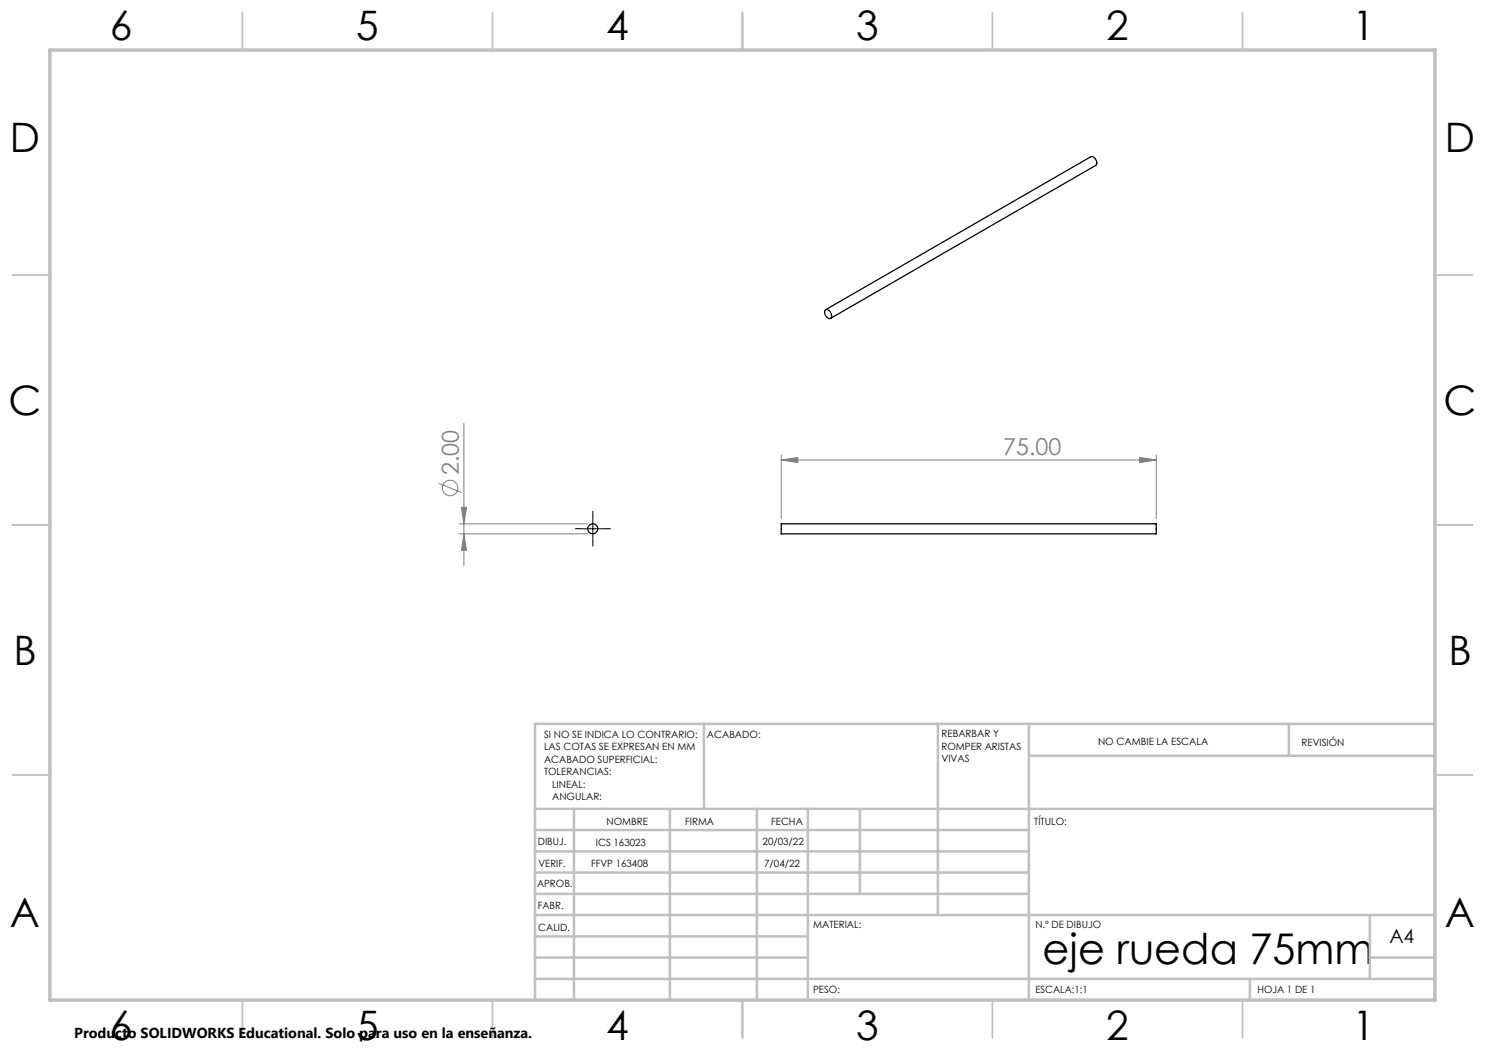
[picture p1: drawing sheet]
<svg xmlns="http://www.w3.org/2000/svg" width="297mm" height="210mm" viewBox="0 0 297 210" stroke-linecap="round" stroke-linejoin="round" font-family="sans-serif">
<g fill="none" stroke="#808080" stroke-width=".2">
<path d="M87.8 96.7l4.5 1.8M92.8 84.7v28.4M156.2 92l3.4-.5v1zM156.2 91v12.7M156.2 92h75M227.9 91.5l3.3 .5-3.3 .5zM231.2 91v12.7M91.8 104.8h25.7M91.8 106.8h25.7M92.3 101.5h1l-.5 3.3zM92.8 106.8l.5 3.3h-1z"/>
<circle cx="90" cy="97.6" r="1.55"/>
</g>
<path d="M116.1 105.7h-1M118.6 103.2v-1M118.6 108.2v1M121.1 105.7h1" fill="none" stroke="#000" stroke-width=".2" stroke-dasharray="15.2 1.3 1.3 1.3"/>
<path d="M116.1 105.8h4.9M118.6 103.2v5.1" fill="none" stroke="#000" stroke-width=".2"/>
<g fill="none" stroke="#c0c0c0" stroke-width=".35">
<path d="M48.5 2.5v7.5M98.5 2.5v7.5M148.5 2.5v7.5M198.5 2.5v7.5M248.5 2.5v7.5M2.5 55h7.5M287 55h7.5M2.5 105h7.5M287 105h7.5M2.5 155h7.5M287 155h7.5M48.5 200v7.5"/>
<path d="M98.5 200v7.5M148.5 200v7.5M198.5 200v7.5M248.5 200v7.5"/>
</g>
<g fill="none" stroke="#c0c0c0" stroke-width=".5">
<path d="M140.8 144.8v17M187.6 144.8v38.2M205.8 144.8v55.2M205.8 151.2h81.2M257.8 144.8v6.4M287 144.8h-180v55.2M107 161.8h180M107 178.8h98.8M107 174.5h98.8M107 170.3h98.8M107 166h98.8M114.8 161.8v38.2"/>
<path d="M134 161.8v38.2M151.4 161.8v38.2M161.6 161.8v38.2M172 161.8v17M107 195.8h180M107 191.5h54.6M107 187.3h54.6M107 183h180M250 195.8v4.2M274 191.5h13M274 183v12.8"/>
</g>
<path d="M10 10h277v190h-277z" fill="none" stroke="#c0c0c0" stroke-width=".7"/>
<g fill="#808080">
<path d="M227.9 91.5l3.3 .5-3.3 .5zM156.2 92l3.4-.5v1z"/>
<path d="M92.3 101.5h1l-.5 3.3zM92.8 106.8l.5 3.3h-1z"/>
</g>
<g fill="none" stroke="#000" stroke-width=".25">
<path d="M165 62a1.02 1.02 0 0 1 1.3 1.2 .49 .49 0 0 1-.3 .5 .49 .49 0 0 1-.6-.2 1.26 1.26 0 0 1-.4-1.5zM165.1 61.9l53.1-30.5a1.13 1.13 0 0 1 .9 1.7l-53 30.6M156.2 104.8h75v2h-75z"/>
<circle cx="118.6" cy="105.8" r="1"/>
</g>
<text font-size="8.5" x="208.5" y="192.7">eje rueda 75mm</text>
<g font-size="8.1">
<text x="22" y="8">6</text>
<text x="71.2" y="8">5</text>
<text x="121.2" y="8">4</text>
<text x="171.3" y="8">3</text>
<text x="221.3" y="8">2</text>
<text x="270.5" y="8">1</text>
<text x="2" y="30.5">D</text>
<text x="289" y="30.5">D</text>
<text x="1.7" y="83">C</text>
<text x="288.7" y="83">C</text>
<text x="2.7" y="133">B</text>
<text x="289.7" y="133">B</text>
<text x="2" y="185.5">A</text>
<text x="289" y="185.5">A</text>
<text x="22" y="208">6</text>
<text x="71.2" y="208">5</text>
<text x="121.2" y="208">4</text>
<text x="171.3" y="208">3</text>
<text x="221.3" y="208">2</text>
<text x="270.5" y="208">1</text>
</g>
<g font-size="4.7" fill="#808080">
<text x="91.7" y="95" transform="rotate(-90 91.7 95)">2.00</text>
<text x="200.7" y="91">75.00</text>
</g>
<text font-size="3.9" x="277.9" y="188.5">A4</text>
<text font-size="2.9" x="14.9" y="207.6">Producto SOLIDWORKS Educational. Solo para uso en la enseñanza.</text>
<g font-size="2">
<text x="108.8" y="147.6">SI NO SE INDICA LO CONTRARIO:</text>
<text x="141.4" y="147.6">ACABADO:</text>
<text x="188.3" y="147.5">REBARBAR Y</text>
<text x="188.3" y="150">ROMPER ARISTAS</text>
<text x="219.6" y="149">NO CAMBIE LA ESCALA</text>
<text x="260.3" y="149.2">REVISIÓN</text>
<text x="108.8" y="150.1">LAS COTAS SE EXPRESAN EN MM</text>
<text x="108.8" y="152.6">ACABADO SUPERFICIAL:</text>
<text x="108.8" y="155.1">TOLERANCIAS:</text>
<text x="188.3" y="152.5">VIVAS</text>
<text x="110.4" y="157.6">LINEAL:</text>
<text x="110.4" y="160.1">ANGULAR:</text>
<text x="121.3" y="165">NOMBRE</text>
<text x="137" y="164.9">FIRMA</text>
<text x="154.2" y="164.9">FECHA</text>
<text x="206.9" y="164.9">TÍTULO:</text>
<text x="107.6" y="169.1">DIBUJ.</text>
<text x="107.7" y="173.3">VERIF.</text>
<text x="118.2" y="173.3">FFVP 163408</text>
<text x="119.2" y="169.1">ICS 163023</text>
<text x="152.5" y="168.9">20/03/22</text>
<text x="152.8" y="173.3">7/04/22</text>
<text x="107.4" y="177.4">APROB.</text>
<text x="107.5" y="181.8">FABR.</text>
<text x="162.6" y="185.5">MATERIAL:</text>
<text x="207.1" y="185.5">N.º DE DIBUJO</text>
<text x="107.7" y="186.1">CALID.</text>
<text x="162.6" y="198.5">PESO:</text>
<text x="207.1" y="198.6">ESCALA:1:1</text>
<text x="251.5" y="198.6">HOJA 1 DE 1</text>
</g>
</svg>
